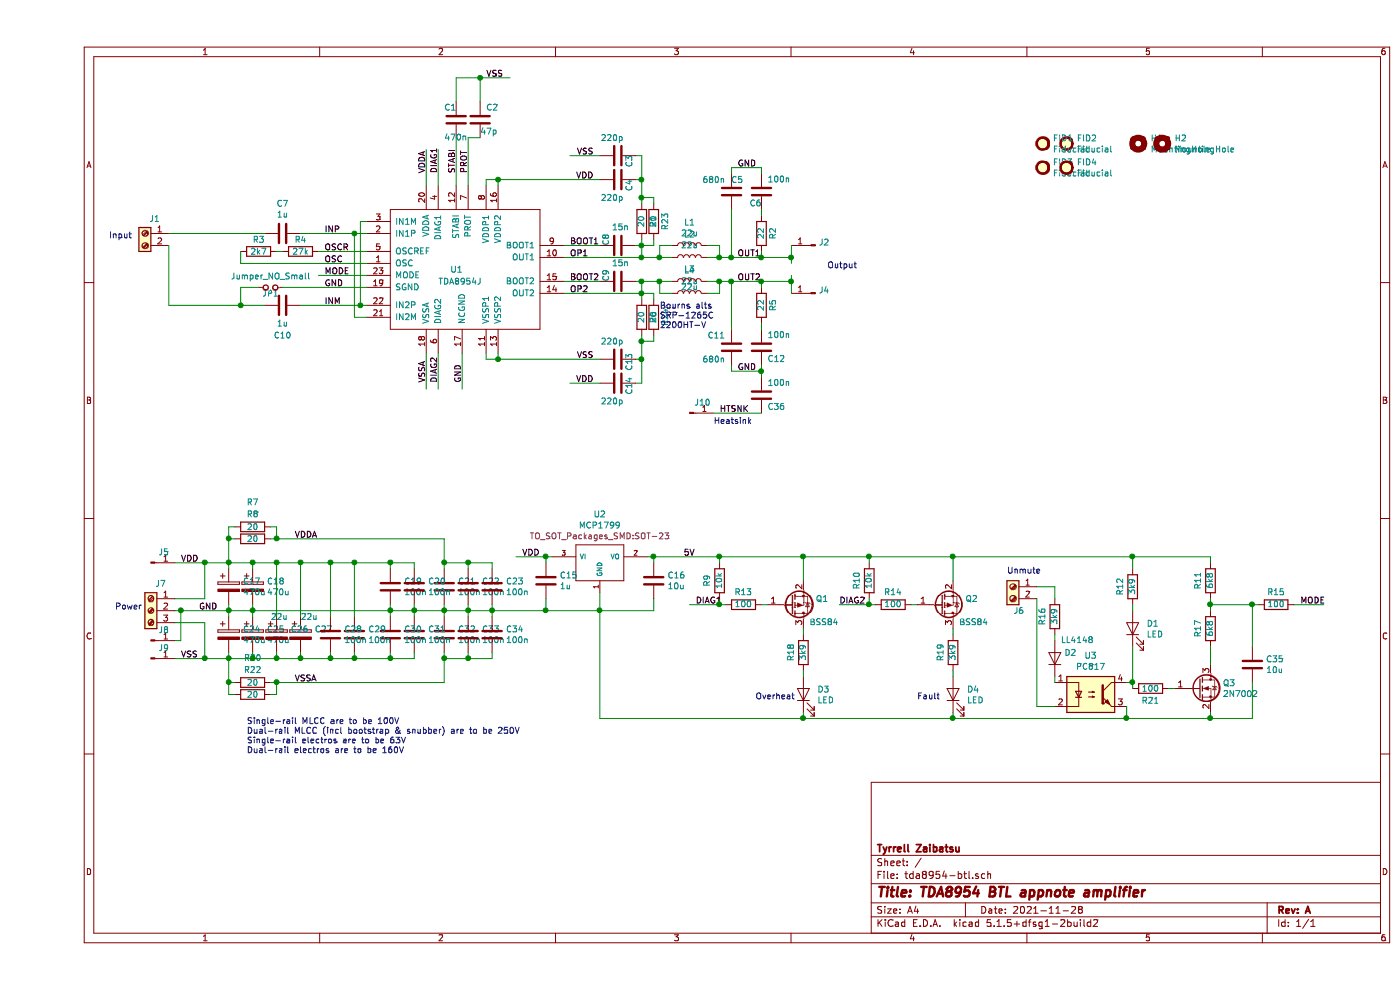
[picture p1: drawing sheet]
EESchema Schematic File Version 4
EELAYER 30 0
EELAYER END
$Descr A4 11693 8268
encoding utf-8
Sheet 1 1
Title "TDA8954 BTL appnote amplifier"
Date "2021-11-28"
Rev "A"
Comp "Tyrrell Zaibatsu"
Comment1 ""
Comment2 ""
Comment3 ""
Comment4 ""
$EndDescr
$Comp
L wbt-device:TDA8954J U1
U 1 1
P 3600 2250
F 0 "U1" H 3450 2250 50  0000 L CNN
F 1 "TDA8954J" H 3350 2150 50  0000 L CNN
F 2 "power:DBS23P" H 3650 2150 50  0001 C CNN
F 3 "" H 3650 2150 50  0001 C CNN
	1    3600 2250
	1    0    0    -1  
$EndComp
$Comp
L wbt-device:MCP1799 U2
U 1 1
P 4700 4700
F 0 "U2" H 4700 5105 50  0000 C CNN
F 1 "MCP1799" H 4700 5014 50  0000 C CNN
F 2 "TO_SOT_Packages_SMD:SOT-23" H 4700 4923 50  0000 C CNN
F 3 "" H 4700 4700 50  0000 C CNN
	1    4700 4700
	1    0    0    -1  
$EndComp
$Comp
L Device:C C15
U 1 1
P 4250 4850
F 0 "C15" H 4365 4896 50  0000 L CNN
F 1 "1u" H 4365 4805 50  0000 L CNN
F 2 "Capacitors_SMD:C_0805" H 4288 4700 50  0001 C CNN
F 3 "~" H 4250 4850 50  0001 C CNN
	1    4250 4850
	1    0    0    -1  
$EndComp
$Comp
L Device:C C16
U 1 1
P 5150 4850
F 0 "C16" H 5265 4896 50  0000 L CNN
F 1 "10u" H 5265 4805 50  0000 L CNN
F 2 "Capacitors_SMD:C_0805" H 5188 4700 50  0001 C CNN
F 3 "~" H 5150 4850 50  0001 C CNN
	1    5150 4850
	1    0    0    -1  
$EndComp
$Comp
L Connector:Screw_Terminal_01x03 J7
U 1 1
P 950 5100
F 0 "J7" H 868 5325 50  0000 C CNN
F 1 "Screw_Terminal_01x03" H 868 5326 50  0001 C CNN
F 2 "Terminals_Phoenix:TerminalBlock_Phoenix_MKDS1.5-3pol" H 950 5100 50  0001 C CNN
F 3 "~" H 950 5100 50  0001 C CNN
	1    950  5100
	-1   0    0    -1  
$EndComp
Wire Wire Line
	4250 5000 4250 5100
Wire Wire Line
	5150 5100 5150 5000
Wire Wire Line
	4700 4950 4700 5100
Connection ~ 4700 5100
Wire Wire Line
	4700 5100 5150 5100
Wire Wire Line
	5100 4650 5150 4650
Wire Wire Line
	5150 4650 5150 4700
Wire Wire Line
	4300 4650 4250 4650
Wire Wire Line
	4250 4650 4250 4700
Wire Wire Line
	5150 4650 5700 4650
Connection ~ 5150 4650
Text Label 5400 4650 0    50   ~ 0
5V
Text Label 1350 5100 0    50   ~ 0
GND
$Comp
L Device:CP C17
U 1 1
P 1600 4900
F 0 "C17" H 1718 4946 50  0000 L CNN
F 1 "470u" H 1718 4855 50  0000 L CNN
F 2 "Capacitors_ThroughHole:CP_Radial_D13.0mm_P5.00mm" H 1638 4750 50  0001 C CNN
F 3 "~" H 1600 4900 50  0001 C CNN
	1    1600 4900
	1    0    0    -1  
$EndComp
$Comp
L Device:CP C26
U 1 1
P 2000 5300
F 0 "C26" H 2118 5346 50  0000 L CNN
F 1 "22u" H 1950 5450 50  0000 L CNN
F 2 "Capacitors_ThroughHole:CP_Radial_D10.0mm_P5.00mm" H 2038 5150 50  0001 C CNN
F 3 "~" H 2000 5300 50  0001 C CNN
	1    2000 5300
	1    0    0    -1  
$EndComp
Wire Wire Line
	1400 5000 1400 4700
Wire Wire Line
	1400 4700 1600 4700
Wire Wire Line
	1600 4700 1600 4750
Wire Wire Line
	1400 5200 1400 5500
Wire Wire Line
	1400 5500 1600 5500
Wire Wire Line
	2000 5500 2000 5450
Wire Wire Line
	1600 5450 1600 5500
Connection ~ 1600 5500
Wire Wire Line
	1800 5500 2000 5500
Wire Wire Line
	1600 5150 1600 5100
Connection ~ 1600 5100
Wire Wire Line
	1600 5100 1600 5050
Wire Wire Line
	2000 5150 2000 4700
Connection ~ 1600 4700
Text Label 1200 4700 0    50   ~ 0
VDD
Text Label 1200 5500 0    50   ~ 0
VSS
Wire Wire Line
	4250 5100 4700 5100
Wire Wire Line
	1600 5500 1600 5700
Wire Wire Line
	1600 5700 1650 5700
$Comp
L Device:R R8
U 1 1
P 1800 4500
F 0 "R8" V 1593 4500 50  0000 C CNN
F 1 "20" V 1800 4500 50  0000 C CNN
F 2 "Resistors_SMD:R_0805" V 1730 4500 50  0001 C CNN
F 3 "~" H 1800 4500 50  0001 C CNN
	1    1800 4500
	0    1    1    0   
$EndComp
Wire Wire Line
	1650 4500 1600 4500
Wire Wire Line
	1600 4500 1600 4700
Text Label 2150 4500 0    50   ~ 0
VDDA
Text Label 2150 5700 0    50   ~ 0
VSSA
Text Notes 650  5100 0    50   ~ 0
Power
Text Label 4050 4650 0    50   ~ 0
VDD
$Comp
L Device:C C28
U 1 1
P 2450 5300
F 0 "C28" H 2565 5346 50  0000 L CNN
F 1 "100n" H 2565 5255 50  0000 L CNN
F 2 "Capacitors_SMD:C_1206" H 2488 5150 50  0001 C CNN
F 3 "~" H 2450 5300 50  0001 C CNN
	1    2450 5300
	1    0    0    -1  
$EndComp
$Comp
L Device:C C29
U 1 1
P 2650 5300
F 0 "C29" H 2765 5346 50  0000 L CNN
F 1 "100n" H 2765 5255 50  0000 L CNN
F 2 "Capacitors_SMD:C_1206" H 2688 5150 50  0001 C CNN
F 3 "~" H 2650 5300 50  0001 C CNN
	1    2650 5300
	1    0    0    -1  
$EndComp
Wire Wire Line
	2450 5450 2450 5500
Connection ~ 2450 5500
Wire Wire Line
	2450 5500 2650 5500
Wire Wire Line
	2650 5450 2650 5500
Wire Wire Line
	2450 5150 2450 4700
Wire Wire Line
	2650 5150 2650 4700
Wire Wire Line
	2650 4700 2450 4700
Connection ~ 2450 4700
Connection ~ 2650 4700
Connection ~ 2650 5500
Wire Wire Line
	1950 5700 2000 5700
Wire Wire Line
	1950 4500 2000 4500
Wire Wire Line
	2650 4700 2950 4700
Wire Wire Line
	2650 5500 2950 5500
Wire Wire Line
	3400 4500 3400 4700
Connection ~ 2950 4700
Wire Wire Line
	3150 4700 3150 4750
Wire Wire Line
	2950 4700 3150 4700
Wire Wire Line
	2950 4700 2950 4750
Wire Wire Line
	3400 5100 3400 5150
Wire Wire Line
	3400 5100 3600 5100
Connection ~ 3400 5100
Wire Wire Line
	3400 5050 3400 5100
$Comp
L Device:C C21
U 1 1
P 3400 4900
F 0 "C21" H 3515 4946 50  0000 L CNN
F 1 "100n" H 3515 4855 50  0000 L CNN
F 2 "Capacitors_SMD:C_0805" H 3438 4750 50  0001 C CNN
F 3 "~" H 3400 4900 50  0001 C CNN
	1    3400 4900
	1    0    0    -1  
$EndComp
Wire Wire Line
	3150 5100 3150 5150
Wire Wire Line
	3150 5100 3400 5100
Connection ~ 3150 5100
Wire Wire Line
	3150 5050 3150 5100
Wire Wire Line
	2950 5100 2950 5150
Wire Wire Line
	2950 5100 3150 5100
Connection ~ 2950 5100
Wire Wire Line
	2950 5050 2950 5100
Wire Wire Line
	3400 5700 3400 5500
Connection ~ 2950 5500
Wire Wire Line
	3150 5500 3150 5450
Wire Wire Line
	2950 5500 3150 5500
Wire Wire Line
	2950 5500 2950 5450
$Comp
L Device:C C32
U 1 1
P 3400 5300
F 0 "C32" H 3515 5346 50  0000 L CNN
F 1 "100n" H 3515 5255 50  0000 L CNN
F 2 "Capacitors_SMD:C_0805" H 3438 5150 50  0001 C CNN
F 3 "~" H 3400 5300 50  0001 C CNN
	1    3400 5300
	1    0    0    -1  
$EndComp
$Comp
L Device:C C31
U 1 1
P 3150 5300
F 0 "C31" H 3265 5346 50  0000 L CNN
F 1 "100n" H 3265 5255 50  0000 L CNN
F 2 "Capacitors_SMD:C_0805" H 3188 5150 50  0001 C CNN
F 3 "~" H 3150 5300 50  0001 C CNN
	1    3150 5300
	1    0    0    -1  
$EndComp
$Comp
L Device:C C30
U 1 1
P 2950 5300
F 0 "C30" H 3065 5346 50  0000 L CNN
F 1 "100n" H 3065 5255 50  0000 L CNN
F 2 "Capacitors_SMD:C_0805" H 2988 5150 50  0001 C CNN
F 3 "~" H 2950 5300 50  0001 C CNN
	1    2950 5300
	1    0    0    -1  
$EndComp
$Comp
L Device:C C20
U 1 1
P 3150 4900
F 0 "C20" H 3265 4946 50  0000 L CNN
F 1 "100n" H 3265 4855 50  0000 L CNN
F 2 "Capacitors_SMD:C_0805" H 3188 4750 50  0001 C CNN
F 3 "~" H 3150 4900 50  0001 C CNN
	1    3150 4900
	1    0    0    -1  
$EndComp
$Comp
L Device:C C19
U 1 1
P 2950 4900
F 0 "C19" H 3065 4946 50  0000 L CNN
F 1 "100n" H 3065 4855 50  0000 L CNN
F 2 "Capacitors_SMD:C_0805" H 2988 4750 50  0001 C CNN
F 3 "~" H 2950 4900 50  0001 C CNN
	1    2950 4900
	1    0    0    -1  
$EndComp
$Comp
L Device:C C22
U 1 1
P 3600 4900
F 0 "C22" H 3715 4946 50  0000 L CNN
F 1 "100n" H 3715 4855 50  0000 L CNN
F 2 "Capacitors_SMD:C_0805" H 3638 4750 50  0001 C CNN
F 3 "~" H 3600 4900 50  0001 C CNN
	1    3600 4900
	1    0    0    -1  
$EndComp
$Comp
L Device:C C23
U 1 1
P 3800 4900
F 0 "C23" H 3915 4946 50  0000 L CNN
F 1 "100n" H 3915 4855 50  0000 L CNN
F 2 "Capacitors_SMD:C_0805" H 3838 4750 50  0001 C CNN
F 3 "~" H 3800 4900 50  0001 C CNN
	1    3800 4900
	1    0    0    -1  
$EndComp
$Comp
L Device:C C33
U 1 1
P 3600 5300
F 0 "C33" H 3715 5346 50  0000 L CNN
F 1 "100n" H 3715 5255 50  0000 L CNN
F 2 "Capacitors_SMD:C_0805" H 3638 5150 50  0001 C CNN
F 3 "~" H 3600 5300 50  0001 C CNN
	1    3600 5300
	1    0    0    -1  
$EndComp
$Comp
L Device:C C34
U 1 1
P 3800 5300
F 0 "C34" H 3915 5346 50  0000 L CNN
F 1 "100n" H 3915 5255 50  0000 L CNN
F 2 "Capacitors_SMD:C_0805" H 3838 5150 50  0001 C CNN
F 3 "~" H 3800 5300 50  0001 C CNN
	1    3800 5300
	1    0    0    -1  
$EndComp
Wire Wire Line
	3400 5500 3600 5500
Wire Wire Line
	3600 5500 3600 5450
Connection ~ 3400 5500
Wire Wire Line
	3400 5500 3400 5450
Wire Wire Line
	3600 5500 3800 5500
Wire Wire Line
	3800 5500 3800 5450
Connection ~ 3600 5500
Wire Wire Line
	3600 5150 3600 5100
Connection ~ 3600 5100
Wire Wire Line
	3600 5100 3800 5100
Wire Wire Line
	3600 5100 3600 5050
Wire Wire Line
	3800 5050 3800 5100
Connection ~ 3800 5100
Wire Wire Line
	3800 5100 3800 5150
Wire Wire Line
	3600 4750 3600 4700
Wire Wire Line
	3600 4700 3400 4700
Connection ~ 3400 4700
Wire Wire Line
	3400 4700 3400 4750
Wire Wire Line
	3600 4700 3800 4700
Wire Wire Line
	3800 4700 3800 4750
Connection ~ 3600 4700
Text Notes 1750 6300 0    50   ~ 0
Single-rail MLCC are to be 100V\nDual-rail MLCC (incl bootstrap & snubber) are to be 250V\nSingle-rail electros are to be 63V\nDual-rail electros are to be 160V
$Comp
L Device:R R7
U 1 1
P 1800 4400
F 0 "R7" V 1593 4400 50  0000 C CNN
F 1 "20" V 1800 4400 50  0000 C CNN
F 2 "Resistors_SMD:R_0805" V 1730 4400 50  0001 C CNN
F 3 "~" H 1800 4400 50  0001 C CNN
	1    1800 4400
	0    1    1    0   
$EndComp
$Comp
L Device:R R20
U 1 1
P 1800 5700
F 0 "R20" V 1593 5700 50  0000 C CNN
F 1 "20" V 1800 5700 50  0000 C CNN
F 2 "Resistors_SMD:R_0805" V 1730 5700 50  0001 C CNN
F 3 "~" H 1800 5700 50  0001 C CNN
	1    1800 5700
	0    1    1    0   
$EndComp
$Comp
L Device:R R22
U 1 1
P 1800 5800
F 0 "R22" V 1593 5800 50  0000 C CNN
F 1 "20" V 1800 5800 50  0000 C CNN
F 2 "Resistors_SMD:R_0805" V 1730 5800 50  0001 C CNN
F 3 "~" H 1800 5800 50  0001 C CNN
	1    1800 5800
	0    1    1    0   
$EndComp
Wire Wire Line
	1600 5700 1600 5800
Wire Wire Line
	1600 5800 1650 5800
Connection ~ 1600 5700
Wire Wire Line
	1950 5800 2000 5800
Wire Wire Line
	2000 5800 2000 5700
Connection ~ 2000 5700
Wire Wire Line
	1950 4400 2000 4400
Wire Wire Line
	2000 4400 2000 4500
Connection ~ 2000 4500
Wire Wire Line
	1650 4400 1600 4400
Wire Wire Line
	1600 4400 1600 4500
Connection ~ 1600 4500
$Comp
L Device:CP C24
U 1 1
P 1600 5300
F 0 "C24" H 1718 5346 50  0000 L CNN
F 1 "470u" H 1718 5255 50  0000 L CNN
F 2 "Capacitors_ThroughHole:CP_Radial_D13.0mm_P5.00mm" H 1638 5150 50  0001 C CNN
F 3 "~" H 1600 5300 50  0001 C CNN
	1    1600 5300
	1    0    0    -1  
$EndComp
$Comp
L Device:CP C25
U 1 1
P 1800 5300
F 0 "C25" H 1918 5346 50  0000 L CNN
F 1 "470u" H 1918 5255 50  0000 L CNN
F 2 "Capacitors_ThroughHole:CP_Radial_D13.0mm_P5.00mm" H 1838 5150 50  0001 C CNN
F 3 "~" H 1800 5300 50  0001 C CNN
	1    1800 5300
	1    0    0    -1  
$EndComp
$Comp
L Device:CP C18
U 1 1
P 1800 4900
F 0 "C18" H 1918 4946 50  0000 L CNN
F 1 "470u" H 1918 4855 50  0000 L CNN
F 2 "Capacitors_ThroughHole:CP_Radial_D13.0mm_P5.00mm" H 1838 4750 50  0001 C CNN
F 3 "~" H 1800 4900 50  0001 C CNN
	1    1800 4900
	1    0    0    -1  
$EndComp
Wire Wire Line
	1600 4700 1800 4700
Wire Wire Line
	1800 4700 1800 4750
Connection ~ 1800 4700
Wire Wire Line
	1800 4700 2000 4700
Wire Wire Line
	1800 5050 1800 5100
Wire Wire Line
	1800 5100 1800 5150
Connection ~ 1800 5100
Wire Wire Line
	1800 5100 1600 5100
Wire Wire Line
	1800 5450 1800 5500
Wire Wire Line
	1800 5500 1600 5500
Connection ~ 1800 5500
$Comp
L Device:CP C27
U 1 1
P 2200 5300
F 0 "C27" H 2318 5346 50  0000 L CNN
F 1 "22u" H 2200 5450 50  0000 L CNN
F 2 "Capacitors_ThroughHole:CP_Radial_D10.0mm_P5.00mm" H 2238 5150 50  0001 C CNN
F 3 "~" H 2200 5300 50  0001 C CNN
	1    2200 5300
	1    0    0    -1  
$EndComp
Wire Wire Line
	2000 5500 2200 5500
Connection ~ 2000 5500
Wire Wire Line
	2200 5450 2200 5500
Connection ~ 2200 5500
Wire Wire Line
	2200 5500 2450 5500
Wire Wire Line
	2200 5150 2200 4700
Connection ~ 2200 4700
Wire Wire Line
	2200 4700 2450 4700
Wire Wire Line
	2000 4700 2200 4700
Connection ~ 2000 4700
Wire Wire Line
	1800 5100 2950 5100
Wire Wire Line
	2000 4500 3400 4500
Wire Wire Line
	2000 5700 3400 5700
$Comp
L Device:C C7
U 1 1
P 2050 1950
F 0 "C7" V 1798 1950 50  0000 C CNN
F 1 "1u" V 1889 1950 50  0000 C CNN
F 2 "Capacitors_ThroughHole:C_Rect_L7.2mm_W3.5mm_P5.00mm_FKS2_FKP2_MKS2_MKP2" H 2088 1800 50  0001 C CNN
F 3 "~" H 2050 1950 50  0001 C CNN
	1    2050 1950
	0    1    1    0   
$EndComp
Wire Wire Line
	2750 2550 2700 2550
Wire Wire Line
	2700 1850 2750 1850
Wire Wire Line
	2750 2650 2650 2650
Wire Wire Line
	2650 1950 2750 1950
$Comp
L Device:R R3
U 1 1
P 1850 2100
F 0 "R3" V 1750 2100 50  0000 C CNN
F 1 "2k7" V 1850 2100 50  0000 C CNN
F 2 "Resistors_SMD:R_0805" V 1780 2100 50  0001 C CNN
F 3 "~" H 1850 2100 50  0001 C CNN
	1    1850 2100
	0    1    1    0   
$EndComp
$Comp
L Device:R R4
U 1 1
P 2200 2100
F 0 "R4" V 2100 2100 50  0000 C CNN
F 1 "27k" V 2200 2100 50  0000 C CNN
F 2 "Resistors_SMD:R_0805" V 2130 2100 50  0001 C CNN
F 3 "~" H 2200 2100 50  0001 C CNN
	1    2200 2100
	0    1    1    0   
$EndComp
Wire Wire Line
	2050 2100 2000 2100
Wire Wire Line
	2350 2100 2750 2100
Wire Wire Line
	1700 2100 1700 2200
Wire Wire Line
	1700 2200 2750 2200
Wire Wire Line
	3850 2950 3850 3000
Wire Wire Line
	3750 2950 3750 3000
Wire Wire Line
	3750 3000 3850 3000
Wire Wire Line
	3850 1550 3850 1500
Wire Wire Line
	3750 1550 3750 1500
Wire Wire Line
	3750 1500 3850 1500
Text Label 2400 2400 0    50   ~ 0
GND
Text Label 3250 3200 1    50   ~ 0
VSSA
Text Label 3250 1450 1    50   ~ 0
VDDA
Wire Wire Line
	2750 2300 2350 2300
Text Label 2400 2300 0    50   ~ 0
MODE
$Comp
L Device:R R9
U 1 1
P 5700 4850
F 0 "R9" V 5800 4850 50  0000 C CNN
F 1 "10k" V 5700 4850 50  0000 C CNN
F 2 "Resistors_SMD:R_0805" V 5630 4850 50  0001 C CNN
F 3 "~" H 5700 4850 50  0001 C CNN
	1    5700 4850
	-1   0    0    1   
$EndComp
$Comp
L Device:C C1
U 1 1
P 3500 1000
F 0 "C1" H 3600 900 50  0000 R CNN
F 1 "470n" H 3600 1150 50  0000 R CNN
F 2 "Capacitors_SMD:C_0805" H 3538 850 50  0001 C CNN
F 3 "~" H 3500 1000 50  0001 C CNN
	1    3500 1000
	-1   0    0    1   
$EndComp
Wire Wire Line
	3500 850  3500 650 
Wire Wire Line
	3500 650  3700 650 
Text Label 3750 650  0    50   ~ 0
VSS
$Comp
L Device:C C2
U 1 1
P 3700 1000
F 0 "C2" H 3650 900 50  0000 R CNN
F 1 "47p" H 3700 1100 50  0000 R CNN
F 2 "Capacitors_SMD:C_0805" H 3738 850 50  0001 C CNN
F 3 "~" H 3700 1000 50  0001 C CNN
	1    3700 1000
	-1   0    0    1   
$EndComp
Wire Wire Line
	3600 1150 3700 1150
Wire Wire Line
	3700 850  3700 650 
Connection ~ 3700 650 
Wire Wire Line
	3700 650  3950 650 
$Comp
L Device:C C8
U 1 1
P 4850 2050
F 0 "C8" H 4950 2150 50  0000 R CNN
F 1 "15n" V 5000 2100 50  0000 R CNN
F 2 "Capacitors_SMD:C_1206" H 4888 1900 50  0001 C CNN
F 3 "~" H 4850 2050 50  0001 C CNN
	1    4850 2050
	0    -1   -1   0   
$EndComp
$Comp
L Device:C C9
U 1 1
P 4850 2350
F 0 "C9" H 4950 2450 50  0000 R CNN
F 1 "15n" V 5000 2400 50  0000 R CNN
F 2 "Capacitors_SMD:C_1206" H 4888 2200 50  0001 C CNN
F 3 "~" H 4850 2350 50  0001 C CNN
	1    4850 2350
	0    -1   -1   0   
$EndComp
Wire Wire Line
	5050 2150 5050 2050
Wire Wire Line
	5050 2050 5000 2050
Wire Wire Line
	5000 2350 5050 2350
Wire Wire Line
	5050 2350 5050 2450
$Comp
L Device:R R1
U 1 1
P 5050 1850
F 0 "R1" V 4950 1850 50  0000 C CNN
F 1 "20" V 5050 1850 50  0000 C CNN
F 2 "Resistors_SMD:R_0805" V 4980 1850 50  0001 C CNN
F 3 "~" H 5050 1850 50  0001 C CNN
	1    5050 1850
	-1   0    0    1   
$EndComp
Wire Wire Line
	5050 2050 5050 2000
Connection ~ 5050 2050
$Comp
L Device:C C3
U 1 1
P 4850 1300
F 0 "C3" H 4950 1400 50  0000 R CNN
F 1 "220p" V 4700 1350 50  0000 R CNN
F 2 "Capacitors_SMD:C_0805" H 4888 1150 50  0001 C CNN
F 3 "~" H 4850 1300 50  0001 C CNN
	1    4850 1300
	0    1    1    0   
$EndComp
$Comp
L Device:C C4
U 1 1
P 4850 1500
F 0 "C4" H 4950 1600 50  0000 R CNN
F 1 "220p" V 5000 1550 50  0000 R CNN
F 2 "Capacitors_SMD:C_0805" H 4888 1350 50  0001 C CNN
F 3 "~" H 4850 1500 50  0001 C CNN
	1    4850 1500
	0    1    1    0   
$EndComp
Wire Wire Line
	5050 2450 5050 2500
Connection ~ 5050 2450
Wire Wire Line
	4450 1300 4700 1300
Wire Wire Line
	5000 1500 5050 1500
Wire Wire Line
	5050 1500 5050 1300
Wire Wire Line
	5000 1300 5050 1300
Text Label 4650 1300 2    50   ~ 0
VSS
$Comp
L Device:L L2
U 1 1
P 5450 2150
F 0 "L2" V 5640 2150 50  0000 C CNN
F 1 "22u" V 5549 2150 50  0000 C CNN
F 2 "power:SRP1265" H 5450 2150 50  0001 C CNN
F 3 "~" H 5450 2150 50  0001 C CNN
F 4 "Bourns" H 5450 2150 50  0001 C CNN "MFG Name"
F 5 "SRP1265C-220M" H 5450 2150 50  0001 C CNN "MFG Part Num"
	1    5450 2150
	0    -1   -1   0   
$EndComp
Wire Wire Line
	2650 2650 2650 1950
Connection ~ 2650 1950
$Comp
L Device:C C5
U 1 1
P 5800 1600
F 0 "C5" H 5900 1700 50  0000 R CNN
F 1 "680n" H 5750 1700 50  0000 R CNN
F 2 "Capacitors_ThroughHole:C_Rect_L18.0mm_W11.0mm_P15.00mm_FKS3_FKP3" H 5838 1450 50  0001 C CNN
F 3 "~" H 5800 1600 50  0001 C CNN
F 4 "multicomp" H 5800 1600 50  0001 C CNN "MFG Name"
F 5 "MPMPP400P68J0I200" H 5800 1600 50  0001 C CNN "MFG Part Num"
	1    5800 1600
	1    0    0    -1  
$EndComp
Wire Wire Line
	5050 1700 5050 1650
Connection ~ 5050 1500
Text Label 4650 1500 2    50   ~ 0
VDD
Text Label 4650 3200 2    50   ~ 0
VDD
Text Label 4650 3000 2    50   ~ 0
VSS
Wire Wire Line
	4450 3200 4700 3200
Wire Wire Line
	5050 3000 5000 3000
Wire Wire Line
	5050 3200 5050 3000
Wire Wire Line
	5050 3200 5000 3200
$Comp
L Device:C C13
U 1 1
P 4850 3000
F 0 "C13" H 4950 3100 50  0000 R CNN
F 1 "220p" V 4700 3050 50  0000 R CNN
F 2 "Capacitors_SMD:C_0805" H 4888 2850 50  0001 C CNN
F 3 "~" H 4850 3000 50  0001 C CNN
	1    4850 3000
	0    1    1    0   
$EndComp
$Comp
L Device:C C14
U 1 1
P 4850 3200
F 0 "C14" H 4950 3300 50  0000 R CNN
F 1 "220p" V 5000 3250 50  0000 R CNN
F 2 "Capacitors_SMD:C_0805" H 4888 3050 50  0001 C CNN
F 3 "~" H 4850 3200 50  0001 C CNN
	1    4850 3200
	0    1    1    0   
$EndComp
$Comp
L Device:R R6
U 1 1
P 5050 2650
F 0 "R6" V 4950 2650 50  0000 C CNN
F 1 "20" V 5050 2650 50  0000 C CNN
F 2 "Resistors_SMD:R_0805" V 4980 2650 50  0001 C CNN
F 3 "~" H 5050 2650 50  0001 C CNN
	1    5050 2650
	-1   0    0    1   
$EndComp
Wire Wire Line
	5050 2800 5050 2850
Connection ~ 5050 3000
$Comp
L Device:C C11
U 1 1
P 5800 2900
F 0 "C11" H 5750 3000 50  0000 R CNN
F 1 "680n" H 5750 2800 50  0000 R CNN
F 2 "Capacitors_ThroughHole:C_Rect_L18.0mm_W11.0mm_P15.00mm_FKS3_FKP3" H 5838 2750 50  0001 C CNN
F 3 "~" H 5800 2900 50  0001 C CNN
F 4 "multicomp" H 5800 2900 50  0001 C CNN "MFG Name"
F 5 "MPMPP400P68J0I200" H 5800 2900 50  0001 C CNN "MFG Part Num"
	1    5800 2900
	1    0    0    -1  
$EndComp
Connection ~ 5050 2150
Connection ~ 5050 2350
Text Label 5850 1400 0    50   ~ 0
GND
$Comp
L Device:R R5
U 1 1
P 6050 2550
F 0 "R5" V 5950 2550 50  0000 C CNN
F 1 "22" V 6050 2550 50  0000 C CNN
F 2 "Resistors_ThroughHole:R_Axial_DIN0516_L15.5mm_D5.0mm_P5.08mm_Vertical" V 5980 2550 50  0001 C CNN
F 3 "~" H 6050 2550 50  0001 C CNN
	1    6050 2550
	-1   0    0    1   
$EndComp
$Comp
L Device:R R2
U 1 1
P 6050 1950
F 0 "R2" V 5950 1950 50  0000 C CNN
F 1 "22" V 6050 1950 50  0000 C CNN
F 2 "Resistors_ThroughHole:R_Axial_DIN0516_L15.5mm_D5.0mm_P5.08mm_Vertical" V 5980 1950 50  0001 C CNN
F 3 "~" H 6050 1950 50  0001 C CNN
	1    6050 1950
	-1   0    0    1   
$EndComp
$Comp
L Device:C C12
U 1 1
P 6050 2900
F 0 "C12" H 6000 3000 50  0000 R CNN
F 1 "100n" H 6000 2800 50  0000 R CNN
F 2 "Capacitors_SMD:C_0805" H 6088 2750 50  0001 C CNN
F 3 "~" H 6050 2900 50  0001 C CNN
	1    6050 2900
	-1   0    0    1   
$EndComp
$Comp
L Device:C C6
U 1 1
P 6050 1600
F 0 "C6" H 6150 1700 50  0000 R CNN
F 1 "100n" H 6000 1500 50  0000 R CNN
F 2 "Capacitors_SMD:C_0805" H 6088 1450 50  0001 C CNN
F 3 "~" H 6050 1600 50  0001 C CNN
	1    6050 1600
	-1   0    0    1   
$EndComp
Wire Wire Line
	5800 2150 6050 2150
Wire Wire Line
	6050 2150 6050 2100
Connection ~ 5800 2150
Wire Wire Line
	6050 1800 6050 1750
Wire Wire Line
	5800 1400 6050 1400
Wire Wire Line
	6050 1400 6050 1450
Wire Wire Line
	5800 3100 6050 3100
Wire Wire Line
	6050 3100 6050 3050
Wire Wire Line
	6050 2750 6050 2700
Wire Wire Line
	6050 2400 6050 2350
Wire Wire Line
	6050 2350 5800 2350
Connection ~ 5800 2350
Text Label 5850 3100 0    50   ~ 0
GND
$Comp
L Connector:Screw_Terminal_01x02 J1
U 1 1
P 900 1950
F 0 "J1" H 818 2075 50  0000 C CNN
F 1 "Screw_Terminal_01x02" H 818 2076 50  0001 C CNN
F 2 "Terminals_Phoenix:TerminalBlock_Phoenix_MPT-2.54mm_2pol" H 900 1950 50  0001 C CNN
F 3 "~" H 900 1950 50  0001 C CNN
	1    900  1950
	-1   0    0    -1  
$EndComp
Wire Wire Line
	1100 1950 1900 1950
Text Notes 600  2000 0    50   ~ 0
Input
Connection ~ 6050 2150
Wire Wire Line
	6050 2350 6300 2350
Connection ~ 6050 2350
Text Notes 6600 2250 0    50   ~ 0
Output
$Comp
L Device:L L3
U 1 1
P 5450 2350
F 0 "L3" V 5550 2350 50  0000 C CNN
F 1 "22u" V 5400 2350 50  0000 C CNN
F 2 "power:SRP1265" H 5450 2350 50  0001 C CNN
F 3 "~" H 5450 2350 50  0001 C CNN
F 4 "Bourns" H 5450 2350 50  0001 C CNN "MFG Name"
F 5 "SRP1265C-220M" H 5450 2350 50  0001 C CNN "MFG Part Num"
	1    5450 2350
	0    -1   -1   0   
$EndComp
Wire Wire Line
	2700 1850 2700 2550
$Comp
L Device:C C10
U 1 1
P 2050 2550
F 0 "C10" V 2300 2550 50  0000 C CNN
F 1 "1u" V 2200 2550 50  0000 C CNN
F 2 "Capacitors_ThroughHole:C_Rect_L7.2mm_W3.5mm_P5.00mm_FKS2_FKP2_MKS2_MKP2" H 2088 2400 50  0001 C CNN
F 3 "~" H 2050 2550 50  0001 C CNN
	1    2050 2550
	0    1    1    0   
$EndComp
Connection ~ 2700 2550
Wire Wire Line
	1900 2550 1700 2550
Wire Wire Line
	1100 2050 1100 2550
Text Label 3350 3200 1    50   ~ 0
DIAG2
Text Label 3350 1450 1    50   ~ 0
DIAG1
Wire Wire Line
	6050 2150 6300 2150
$Comp
L Connector:Conn_01x01_Male J2
U 1 1
P 6500 2050
F 0 "J2" H 6472 2028 50  0000 R CNN
F 1 "Conn_01x01_Male" H 6472 2073 50  0001 R CNN
F 2 "power:FASTON250P_5.08mm_male_vertical" H 6500 2050 50  0001 C CNN
F 3 "~" H 6500 2050 50  0001 C CNN
	1    6500 2050
	-1   0    0    1   
$EndComp
Wire Wire Line
	6300 2350 6300 2300
Wire Wire Line
	6300 2150 6300 2200
$Comp
L Connector:Conn_01x01_Male J4
U 1 1
P 6500 2450
F 0 "J4" H 6472 2428 50  0000 R CNN
F 1 "Conn_01x01_Male" H 6472 2473 50  0001 R CNN
F 2 "power:FASTON250P_5.08mm_male_vertical" H 6500 2450 50  0001 C CNN
F 3 "~" H 6500 2450 50  0001 C CNN
	1    6500 2450
	-1   0    0    1   
$EndComp
Wire Wire Line
	6300 2450 6300 2350
Connection ~ 6300 2350
Wire Wire Line
	6300 2150 6300 2050
Connection ~ 6300 2150
$Comp
L Connector:Conn_01x01_Male J9
U 1 1
P 950 5500
F 0 "J9" H 1058 5589 50  0000 C CNN
F 1 "Conn_01x01_Male" H 1058 5590 50  0001 C CNN
F 2 "power:FASTON250P_5.08mm_male_vertical" H 950 5500 50  0001 C CNN
F 3 "~" H 950 5500 50  0001 C CNN
	1    950  5500
	1    0    0    -1  
$EndComp
$Comp
L Connector:Conn_01x01_Male J8
U 1 1
P 950 5350
F 0 "J8" H 1058 5439 50  0000 C CNN
F 1 "Conn_01x01_Male" H 1058 5440 50  0001 C CNN
F 2 "power:FASTON250P_5.08mm_male_vertical" H 950 5350 50  0001 C CNN
F 3 "~" H 950 5350 50  0001 C CNN
	1    950  5350
	1    0    0    -1  
$EndComp
$Comp
L Connector:Conn_01x01_Male J5
U 1 1
P 950 4700
F 0 "J5" H 1058 4789 50  0000 C CNN
F 1 "Conn_01x01_Male" H 1058 4790 50  0001 C CNN
F 2 "power:FASTON250P_5.08mm_male_vertical" H 950 4700 50  0001 C CNN
F 3 "~" H 950 4700 50  0001 C CNN
	1    950  4700
	1    0    0    -1  
$EndComp
$Comp
L Transistor_FET:BSS84 Q1
U 1 1
P 6300 5050
F 0 "Q1" H 6504 5004 50  0000 L CNN
F 1 "BSS84" H 6450 5200 50  0000 L CNN
F 2 "TO_SOT_Packages_SMD:SOT-23" H 6500 4975 50  0001 L CIN
F 3 "http://assets.nexperia.com/documents/data-sheet/BSS84.pdf" H 6300 5050 50  0001 L CNN
	1    6300 5050
	1    0    0    1   
$EndComp
$Comp
L Device:R R13
U 1 1
P 5900 5050
F 0 "R13" V 6000 5050 50  0000 C CNN
F 1 "100" V 5900 5050 50  0000 C CNN
F 2 "Resistors_SMD:R_0805" V 5830 5050 50  0001 C CNN
F 3 "~" H 5900 5050 50  0001 C CNN
	1    5900 5050
	0    -1   -1   0   
$EndComp
Wire Wire Line
	5700 4650 6400 4650
Wire Wire Line
	5700 4650 5700 4700
Wire Wire Line
	6400 4850 6400 4650
Connection ~ 6400 4650
Wire Wire Line
	6100 5050 6050 5050
Wire Wire Line
	5750 5050 5700 5050
Wire Wire Line
	5700 5050 5700 5000
Wire Wire Line
	5700 5050 5450 5050
Connection ~ 5700 5050
Text Label 5500 5050 0    50   ~ 0
DIAG1
$Comp
L Device:R R18
U 1 1
P 6400 5450
F 0 "R18" V 6500 5450 50  0000 C CNN
F 1 "3k9" V 6400 5450 50  0000 C CNN
F 2 "Resistors_SMD:R_0805" V 6330 5450 50  0001 C CNN
F 3 "~" H 6400 5450 50  0001 C CNN
	1    6400 5450
	-1   0    0    1   
$EndComp
$Comp
L Device:LED D3
U 1 1
P 6400 5800
F 0 "D3" V 6439 5683 50  0000 R CNN
F 1 "LED" V 6348 5683 50  0000 R CNN
F 2 "LEDs:LED_0805" H 6400 5800 50  0001 C CNN
F 3 "~" H 6400 5800 50  0001 C CNN
	1    6400 5800
	0    -1   -1   0   
$EndComp
Wire Wire Line
	6400 5250 6400 5300
Wire Wire Line
	6400 5600 6400 5650
Wire Wire Line
	6400 5950 6400 6000
Wire Wire Line
	6400 6000 7650 6000
$Comp
L Device:R R10
U 1 1
P 6950 4850
F 0 "R10" V 7050 4850 50  0000 C CNN
F 1 "10k" V 6950 4850 50  0000 C CNN
F 2 "Resistors_SMD:R_0805" V 6880 4850 50  0001 C CNN
F 3 "~" H 6950 4850 50  0001 C CNN
	1    6950 4850
	-1   0    0    1   
$EndComp
$Comp
L Transistor_FET:BSS84 Q2
U 1 1
P 7550 5050
F 0 "Q2" H 7754 5004 50  0000 L CNN
F 1 "BSS84" H 7700 5200 50  0000 L CNN
F 2 "TO_SOT_Packages_SMD:SOT-23" H 7750 4975 50  0001 L CIN
F 3 "http://assets.nexperia.com/documents/data-sheet/BSS84.pdf" H 7550 5050 50  0001 L CNN
	1    7550 5050
	1    0    0    1   
$EndComp
$Comp
L Device:R R14
U 1 1
P 7150 5050
F 0 "R14" V 7250 5050 50  0000 C CNN
F 1 "100" V 7150 5050 50  0000 C CNN
F 2 "Resistors_SMD:R_0805" V 7080 5050 50  0001 C CNN
F 3 "~" H 7150 5050 50  0001 C CNN
	1    7150 5050
	0    -1   -1   0   
$EndComp
Wire Wire Line
	7650 4850 7650 4650
Wire Wire Line
	7350 5050 7300 5050
Wire Wire Line
	7000 5050 6950 5050
Wire Wire Line
	6950 5050 6950 5000
Wire Wire Line
	6950 5050 6700 5050
Connection ~ 6950 5050
Text Label 6700 5050 0    50   ~ 0
DIAG2
$Comp
L Device:R R19
U 1 1
P 7650 5450
F 0 "R19" V 7750 5450 50  0000 C CNN
F 1 "3k9" V 7650 5450 50  0000 C CNN
F 2 "Resistors_SMD:R_0805" V 7580 5450 50  0001 C CNN
F 3 "~" H 7650 5450 50  0001 C CNN
	1    7650 5450
	-1   0    0    1   
$EndComp
Wire Wire Line
	7650 5250 7650 5300
Wire Wire Line
	7650 5600 7650 5650
Wire Wire Line
	7650 5950 7650 6000
Wire Wire Line
	6400 4650 6950 4650
Wire Wire Line
	6950 4650 6950 4700
Connection ~ 6950 4650
Wire Wire Line
	6950 4650 7650 4650
Connection ~ 5700 4650
Wire Wire Line
	4700 5100 4700 6000
Wire Wire Line
	4700 6000 6400 6000
Connection ~ 6400 6000
$Comp
L Device:Jumper_NO_Small JP1
U 1 1
P 1950 2400
F 0 "JP1" H 1950 2350 50  0000 C CNN
F 1 "Jumper_NO_Small" H 1950 2494 50  0000 C CNN
F 2 "Pin_Headers:Pin_Header_Straight_1x02_Pitch2.54mm" H 1950 2400 50  0001 C CNN
F 3 "~" H 1950 2400 50  0001 C CNN
	1    1950 2400
	1    0    0    -1  
$EndComp
Wire Wire Line
	2050 2400 2750 2400
Wire Wire Line
	1850 2400 1700 2400
Wire Wire Line
	1700 2400 1700 2550
Wire Wire Line
	5050 2150 5200 2150
Wire Wire Line
	5600 2150 5700 2150
Wire Wire Line
	5600 2350 5700 2350
Wire Wire Line
	5050 2350 5200 2350
$Comp
L Device:L L1
U 1 1
P 5450 2050
F 0 "L1" V 5640 2050 50  0000 C CNN
F 1 "22u" V 5549 2050 50  0000 C CNN
F 2 "power:Bourns-2200HT-V" H 5450 2050 50  0001 C CNN
F 3 "~" H 5450 2050 50  0001 C CNN
F 4 "Bourns" H 5450 2050 50  0001 C CNN "MFG Name"
F 5 "SRP1265C-220M" H 5450 2050 50  0001 C CNN "MFG Part Num"
	1    5450 2050
	0    -1   -1   0   
$EndComp
Wire Wire Line
	5800 1400 5800 1450
Wire Wire Line
	5800 1750 5800 2150
Wire Wire Line
	5300 2050 5200 2050
Wire Wire Line
	5200 2050 5200 2150
Connection ~ 5200 2150
Wire Wire Line
	5200 2150 5300 2150
Wire Wire Line
	5600 2050 5700 2050
Wire Wire Line
	5700 2050 5700 2150
Connection ~ 5700 2150
Wire Wire Line
	5700 2150 5800 2150
$Comp
L Device:L L4
U 1 1
P 5450 2450
F 0 "L4" V 5640 2450 50  0000 C CNN
F 1 "22u" V 5549 2450 50  0000 C CNN
F 2 "power:Bourns-2200HT-V" H 5450 2450 50  0001 C CNN
F 3 "~" H 5450 2450 50  0001 C CNN
F 4 "Bourns" H 5450 2450 50  0001 C CNN "MFG Name"
F 5 "SRP1265C-220M" H 5450 2450 50  0001 C CNN "MFG Part Num"
	1    5450 2450
	0    -1   -1   0   
$EndComp
Wire Wire Line
	5200 2350 5200 2450
Wire Wire Line
	5200 2450 5300 2450
Connection ~ 5200 2350
Wire Wire Line
	5200 2350 5300 2350
Wire Wire Line
	5700 2350 5700 2450
Wire Wire Line
	5700 2450 5600 2450
Connection ~ 5700 2350
Wire Wire Line
	5700 2350 5800 2350
Text Notes 5200 2750 0    50   ~ 0
Bourns alts\nSRP-1265C\n2200HT-V
Wire Wire Line
	5800 3050 5800 3100
Wire Wire Line
	5800 2350 5800 2750
$Comp
L Isolator:PC817 U3
U 1 1
P 8800 5800
F 0 "U3" H 8800 6125 50  0000 C CNN
F 1 "PC817" H 8800 6034 50  0000 C CNN
F 2 "Housings_DIP:DIP-4_W7.62mm_Socket" H 8600 5600 50  0001 L CIN
F 3 "http://www.soselectronic.cz/a_info/resource/d/pc817.pdf" H 8800 5800 50  0001 L CNN
	1    8800 5800
	1    0    0    -1  
$EndComp
Wire Wire Line
	4000 4650 4250 4650
Connection ~ 4250 4650
Wire Wire Line
	3800 5100 4250 5100
Connection ~ 4250 5100
$Comp
L Device:R R16
U 1 1
P 8500 5150
F 0 "R16" V 8600 5150 50  0000 C CNN
F 1 "3k9" V 8500 5150 50  0000 C CNN
F 2 "Resistors_SMD:R_0805" V 8430 5150 50  0001 C CNN
F 3 "~" H 8500 5150 50  0001 C CNN
	1    8500 5150
	-1   0    0    1   
$EndComp
$Comp
L Device:D D2
U 1 1
P 8500 5500
F 0 "D2" V 8546 5421 50  0000 R CNN
F 1 "LL4148" V 8650 5450 50  0000 R CNN
F 2 "Diodes_SMD:D_MiniMELF" H 8500 5500 50  0001 C CNN
F 3 "~" H 8500 5500 50  0001 C CNN
	1    8500 5500
	0    -1   -1   0   
$EndComp
Wire Wire Line
	8350 4900 8500 4900
Wire Wire Line
	8500 4900 8500 5000
Wire Wire Line
	8500 5300 8500 5350
Wire Wire Line
	8350 5900 8500 5900
Wire Wire Line
	8500 5700 8500 5650
$Comp
L Device:R R11
U 1 1
P 9800 4850
F 0 "R11" V 9900 4850 50  0000 C CNN
F 1 "6k8" V 9800 4850 50  0000 C CNN
F 2 "Resistors_SMD:R_0805" V 9730 4850 50  0001 C CNN
F 3 "~" H 9800 4850 50  0001 C CNN
	1    9800 4850
	-1   0    0    1   
$EndComp
$Comp
L Device:R R17
U 1 1
P 9800 5250
F 0 "R17" V 9900 5250 50  0000 C CNN
F 1 "6k8" V 9800 5250 50  0000 C CNN
F 2 "Resistors_SMD:R_0805" V 9730 5250 50  0001 C CNN
F 3 "~" H 9800 5250 50  0001 C CNN
	1    9800 5250
	-1   0    0    1   
$EndComp
$Comp
L Transistor_FET:2N7002 Q3
U 1 1
P 9700 5750
F 0 "Q3" H 9904 5796 50  0000 L CNN
F 1 "2N7002" H 9904 5705 50  0000 L CNN
F 2 "TO_SOT_Packages_SMD:SOT-23" H 9900 5675 50  0001 L CIN
F 3 "https://www.fairchildsemi.com/datasheets/2N/2N7002.pdf" H 9700 5750 50  0001 L CNN
	1    9700 5750
	1    0    0    -1  
$EndComp
Wire Wire Line
	9800 5400 9800 5550
Wire Wire Line
	9800 5100 9800 5050
$Comp
L Device:C C35
U 1 1
P 10150 5550
F 0 "C35" H 10265 5596 50  0000 L CNN
F 1 "10u" H 10265 5505 50  0000 L CNN
F 2 "Capacitors_SMD:C_0805" H 10188 5400 50  0001 C CNN
F 3 "~" H 10150 5550 50  0001 C CNN
	1    10150 5550
	1    0    0    -1  
$EndComp
Wire Wire Line
	9800 5050 10150 5050
Wire Wire Line
	10150 5050 10150 5400
Connection ~ 9800 5050
Wire Wire Line
	9800 5050 9800 5000
Wire Wire Line
	10150 5700 10150 6000
Wire Wire Line
	10150 6000 9800 6000
Wire Wire Line
	9800 6000 9800 5950
$Comp
L Device:R R15
U 1 1
P 10350 5050
F 0 "R15" V 10450 5050 50  0000 C CNN
F 1 "100" V 10350 5050 50  0000 C CNN
F 2 "Resistors_SMD:R_0805" V 10280 5050 50  0001 C CNN
F 3 "~" H 10350 5050 50  0001 C CNN
	1    10350 5050
	0    -1   -1   0   
$EndComp
Wire Wire Line
	10150 5050 10200 5050
Connection ~ 10150 5050
Wire Wire Line
	10500 5050 10750 5050
Text Label 10550 5050 0    50   ~ 0
MODE
Wire Wire Line
	9100 5900 9100 6000
Connection ~ 9800 6000
Wire Wire Line
	9100 5700 9150 5700
Wire Wire Line
	9800 4650 9800 4700
Wire Wire Line
	9100 6000 7650 6000
Connection ~ 7650 6000
Connection ~ 7650 4650
Wire Wire Line
	9150 5700 9150 5750
Text Notes 8100 4800 0    50   ~ 0
Unmute
Wire Wire Line
	8350 5000 8350 5900
$Comp
L Connector:Screw_Terminal_01x02 J6
U 1 1
P 8150 4900
F 0 "J6" H 8100 4700 50  0000 C CNN
F 1 "Screw_Terminal_01x02" H 8068 5026 50  0001 C CNN
F 2 "Terminals_Phoenix:TerminalBlock_Phoenix_MPT-2.54mm_2pol" H 8150 4900 50  0001 C CNN
F 3 "~" H 8150 4900 50  0001 C CNN
	1    8150 4900
	-1   0    0    -1  
$EndComp
Text Notes 6000 5850 0    50   ~ 0
Overheat
Text Notes 7350 5850 0    50   ~ 0
Fault
Wire Wire Line
	7650 4650 9150 4650
$Comp
L Device:LED D4
U 1 1
P 7650 5800
F 0 "D4" V 7689 5683 50  0000 R CNN
F 1 "LED" V 7598 5683 50  0000 R CNN
F 2 "LEDs:LED_0805" H 7650 5800 50  0001 C CNN
F 3 "~" H 7650 5800 50  0001 C CNN
	1    7650 5800
	0    -1   -1   0   
$EndComp
$Comp
L Device:R R12
U 1 1
P 9150 4900
F 0 "R12" V 9250 4900 50  0000 C CNN
F 1 "3k9" V 9150 4900 50  0000 C CNN
F 2 "Resistors_SMD:R_0805" V 9080 4900 50  0001 C CNN
F 3 "~" H 9150 4900 50  0001 C CNN
	1    9150 4900
	-1   0    0    1   
$EndComp
Wire Wire Line
	9150 5050 9150 5100
$Comp
L Device:LED D1
U 1 1
P 9150 5250
F 0 "D1" V 9189 5133 50  0000 R CNN
F 1 "LED" V 9098 5133 50  0000 R CNN
F 2 "LEDs:LED_0805" H 9150 5250 50  0001 C CNN
F 3 "~" H 9150 5250 50  0001 C CNN
	1    9150 5250
	0    -1   -1   0   
$EndComp
Wire Wire Line
	9150 4750 9150 4650
Wire Wire Line
	9150 5400 9150 5700
Connection ~ 9150 5700
$Comp
L Device:R R21
U 1 1
P 9300 5750
F 0 "R21" V 9400 5750 50  0000 C CNN
F 1 "100" V 9300 5750 50  0000 C CNN
F 2 "Resistors_SMD:R_0805" V 9230 5750 50  0001 C CNN
F 3 "~" H 9300 5750 50  0001 C CNN
	1    9300 5750
	0    1    1    0   
$EndComp
Wire Wire Line
	9500 5750 9450 5750
Wire Wire Line
	9100 6000 9800 6000
Connection ~ 9100 6000
Wire Wire Line
	9150 4650 9800 4650
Connection ~ 9150 4650
Wire Wire Line
	1150 5000 1400 5000
Wire Wire Line
	1150 4700 1400 4700
Connection ~ 1400 4700
Wire Wire Line
	1150 5200 1400 5200
Wire Wire Line
	1150 5100 1200 5100
Wire Wire Line
	1150 5500 1400 5500
Connection ~ 1400 5500
Wire Wire Line
	1150 5350 1200 5350
Wire Wire Line
	1200 5350 1200 5100
Connection ~ 1200 5100
Wire Wire Line
	1200 5100 1600 5100
$Comp
L Mechanical:Fiducial FID1
U 1 1
P 8400 1200
F 0 "FID1" H 8485 1246 50  0000 L CNN
F 1 "Fiducial" H 8485 1155 50  0000 L CNN
F 2 "Fiducials:Fiducial_1mm_Dia_2mm_Outer" H 8400 1200 50  0001 C CNN
F 3 "~" H 8400 1200 50  0001 C CNN
	1    8400 1200
	1    0    0    -1  
$EndComp
$Comp
L Mechanical:Fiducial FID2
U 1 1
P 8600 1200
F 0 "FID2" H 8685 1246 50  0000 L CNN
F 1 "Fiducial" H 8685 1155 50  0000 L CNN
F 2 "Fiducials:Fiducial_1mm_Dia_2mm_Outer" H 8600 1200 50  0001 C CNN
F 3 "~" H 8600 1200 50  0001 C CNN
	1    8600 1200
	1    0    0    -1  
$EndComp
$Comp
L Mechanical:Fiducial FID3
U 1 1
P 8400 1400
F 0 "FID3" H 8485 1446 50  0000 L CNN
F 1 "Fiducial" H 8485 1355 50  0000 L CNN
F 2 "Fiducials:Fiducial_1mm_Dia_2mm_Outer" H 8400 1400 50  0001 C CNN
F 3 "~" H 8400 1400 50  0001 C CNN
	1    8400 1400
	1    0    0    -1  
$EndComp
$Comp
L Mechanical:Fiducial FID4
U 1 1
P 8600 1400
F 0 "FID4" H 8685 1446 50  0000 L CNN
F 1 "Fiducial" H 8685 1355 50  0000 L CNN
F 2 "Fiducials:Fiducial_1mm_Dia_2mm_Outer" H 8600 1400 50  0001 C CNN
F 3 "~" H 8600 1400 50  0001 C CNN
	1    8600 1400
	1    0    0    -1  
$EndComp
$Comp
L Mechanical:MountingHole H1
U 1 1
P 9200 1200
F 0 "H1" H 9300 1246 50  0000 L CNN
F 1 "MountingHole" H 9300 1155 50  0000 L CNN
F 2 "Mounting_Holes:MountingHole_3.2mm_M3" H 9200 1200 50  0001 C CNN
F 3 "~" H 9200 1200 50  0001 C CNN
	1    9200 1200
	1    0    0    -1  
$EndComp
$Comp
L Mechanical:MountingHole H2
U 1 1
P 9400 1200
F 0 "H2" H 9500 1246 50  0000 L CNN
F 1 "MountingHole" H 9500 1155 50  0000 L CNN
F 2 "Mounting_Holes:MountingHole_3.2mm_M3" H 9400 1200 50  0001 C CNN
F 3 "~" H 9400 1200 50  0001 C CNN
	1    9400 1200
	1    0    0    -1  
$EndComp
$Comp
L Connector:Conn_01x01_Male J10
U 1 1
P 5450 3450
F 0 "J10" H 5558 3539 50  0000 C CNN
F 1 "Conn_01x01_Male" H 5558 3540 50  0001 C CNN
F 2 "power:FASTON250P_5.08mm_male_vertical" H 5450 3450 50  0001 C CNN
F 3 "~" H 5450 3450 50  0001 C CNN
	1    5450 3450
	1    0    0    -1  
$EndComp
$Comp
L Device:C C36
U 1 1
P 6050 3300
F 0 "C36" H 6000 3400 50  0000 R CNN
F 1 "100n" H 6000 3200 50  0000 R CNN
F 2 "Capacitors_SMD:C_0805" H 6088 3150 50  0001 C CNN
F 3 "~" H 6050 3300 50  0001 C CNN
	1    6050 3300
	-1   0    0    1   
$EndComp
Wire Wire Line
	6050 3150 6050 3100
Connection ~ 6050 3100
Text Notes 5650 3550 0    50   ~ 0
Heatsink
Connection ~ 1700 2550
Wire Wire Line
	1100 2550 1700 2550
Wire Wire Line
	2200 1950 2650 1950
Wire Wire Line
	2200 2550 2700 2550
Text Label 2400 2200 0    50   ~ 0
OSC
Text Label 2400 2100 0    50   ~ 0
OSCR
Text Label 2400 1950 0    50   ~ 0
INP
Text Label 2400 2550 0    50   ~ 0
INM
Wire Wire Line
	3500 1150 3500 1550
Wire Wire Line
	3600 1150 3600 1550
Text Label 3600 1450 1    50   ~ 0
PROT
Text Label 3500 1450 1    50   ~ 0
STABI
Wire Wire Line
	3250 1250 3250 1550
Wire Wire Line
	3350 1250 3350 1550
Wire Wire Line
	3250 2950 3250 3250
Wire Wire Line
	3350 2950 3350 3250
Wire Wire Line
	3850 1500 4700 1500
Connection ~ 3850 1500
Wire Wire Line
	3850 3000 4700 3000
Connection ~ 3850 3000
Wire Wire Line
	4400 2050 4700 2050
Wire Wire Line
	4400 2150 5050 2150
Wire Wire Line
	4400 2350 4700 2350
Wire Wire Line
	4400 2450 5050 2450
Text Label 4450 2050 0    50   ~ 0
BOOT1
Text Label 4450 2150 0    50   ~ 0
OP1
Text Label 4450 2350 0    50   ~ 0
BOOT2
Text Label 4450 2450 0    50   ~ 0
OP2
Text Label 5850 2150 0    50   ~ 0
OUT1
Text Label 5850 2350 0    50   ~ 0
OUT2
Wire Wire Line
	5650 3450 6050 3450
Text Label 5700 3450 0    50   ~ 0
HTSNK
Wire Wire Line
	3550 2950 3550 3250
Text Label 3550 3200 1    50   ~ 0
GND
$Comp
L Device:R R23
U 1 1
P 5150 1850
F 0 "R23" V 5050 1850 50  0000 C CNN
F 1 "20" V 5150 1850 50  0000 C CNN
F 2 "Resistors_SMD:R_0805" V 5080 1850 50  0001 C CNN
F 3 "~" H 5150 1850 50  0001 C CNN
	1    5150 1850
	-1   0    0    1   
$EndComp
$Comp
L Device:R R24
U 1 1
P 5150 2650
F 0 "R24" V 5050 2650 50  0000 C CNN
F 1 "20" V 5150 2650 50  0000 C CNN
F 2 "Resistors_SMD:R_0805" V 5080 2650 50  0001 C CNN
F 3 "~" H 5150 2650 50  0001 C CNN
	1    5150 2650
	-1   0    0    1   
$EndComp
Wire Wire Line
	5050 2450 5150 2450
Wire Wire Line
	5150 2450 5150 2500
Wire Wire Line
	5050 2850 5150 2850
Wire Wire Line
	5150 2850 5150 2800
Connection ~ 5050 2850
Wire Wire Line
	5050 2850 5050 3000
Wire Wire Line
	5050 2050 5150 2050
Wire Wire Line
	5150 2050 5150 2000
Wire Wire Line
	5150 1700 5150 1650
Wire Wire Line
	5150 1650 5050 1650
Connection ~ 5050 1650
Wire Wire Line
	5050 1650 5050 1500
$EndSCHEMATC
